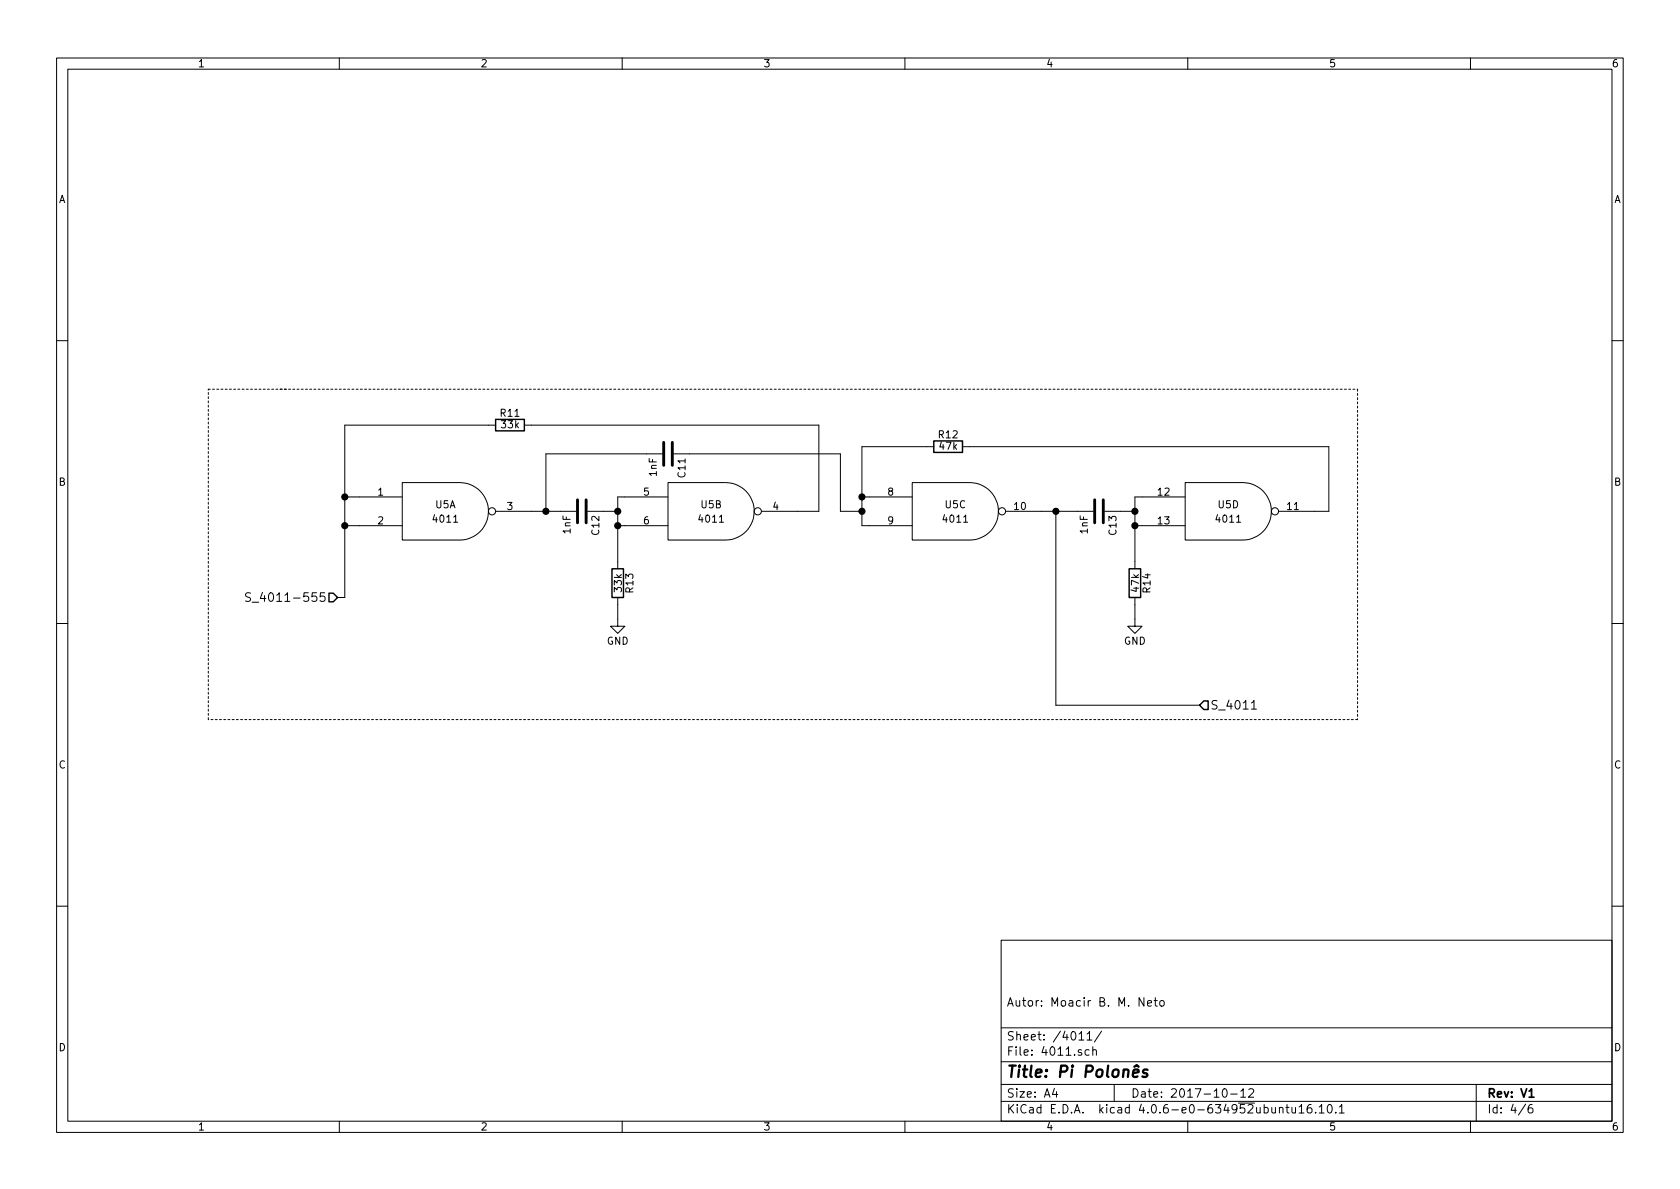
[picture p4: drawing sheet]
<svg xmlns="http://www.w3.org/2000/svg" width="297mm" height="210mm" viewBox="0 0 297 210" stroke-linecap="round" stroke-linejoin="round" font-family="sans-serif">
<g fill="none" stroke="#000" stroke-width=".18">
<path d="M10 10.3h277v189.9h-277zM12 12.2h273v186.1h-273zM60 10.3v1.9M110 10.3v1.9M160 10.3v1.9M210 10.3v1.9M260 10.3v1.9M10 60.2h2M87.6 75.2h-26.6v30.5h-1.3M92.7 75.2h52.1v15.2h-10.2M165.1 79h-12.7v14h8.9M170.2 79h64.7v11.4h-8.8"/>
<path d="M285 60.2h2M61 87.9h10.1M61 93h10.1M81.3 85.3h-10.2v10.2h10.2M81.3 85.3a5.1 5.1 0 0 1 5.1 5.1 5.1 5.1 0 0 1-5.1 5.1M87.6 90.4h14.3M103.9 90.4h5.3M109.2 93h8.9M117.1 80.3h-20.6v10.1M118.1 87.9h-8.9v12.7M119.1 80.3h29.5v10.1h3.8M128.3 85.3h-10.2v10.2h10.2"/>
<path d="M128.3 85.3a5.1 5.1 0 0 1 5.1 5.1 5.1 5.1 0 0 1-5.1 5.1M152.4 87.9h8.9M171.4 85.3h-10.1v10.2h10.1M171.5 85.3a5.1 5.1 0 0 1 5 5.1 5.1 5.1 0 0 1-5 5.1M177.8 90.4h15.5M186.7 90.4v34.3h25.4M195.3 90.4h5.4M200.7 93h8.8M209.5 87.9h-8.8v12.7M219.7 85.3h-10.2v10.2h10.2M219.8 85.3a5.1 5.1 0 0 1 5 5.1 5.1 5.1 0 0 1-5 5.1M10 110.3h2"/>
<path d="M44.3 104.9a.62 .62 0 0 0-.8 .1v.4l.7 .4v.4a.62 .62 0 0 1-.8 .1M44.6 106.5h1.1M109.2 105.7v5h1.3l-1.3 1.3-1.3-1.3h1.3M200.7 105.7v5h1.2l-1.2 1.3-1.3-1.3h1.3M285 110.3h2M221.3 124.3l.4-.4v1.5M221.3 125.4h.8M10 160.2h2M177 166.3h108v32h-108zM202.3 176.4v1.5l-.9-1.5v1.5M202.9 177.4l.7-.1v-.3l-.5-.1-.2 .2 .1 .7h.6M204.1 176.9h.5"/>
<path d="M204.3 176.4v1.3l.3 .2M205.1 177.1l.2-.2 .5 .2v.5l-.1 .2-.4 .1-.2-.1zM285 160.2h2M60 198.3v1.9M110 198.3v1.9M160 198.3v1.9M177 194.8h108M177 191.8h108M177 187.8h108M177 181.8h108M186.4 192.5l-.3 1h.9M186.8 193v1"/>
<path d="M190.8 182.8l.4-.4v1.5M190.8 183.9h.8M192.2 182.8l.4-.4v1.5M192.2 183.9h.9M192.6 185.7l-.5-.1-.3 .3 .1 .6 .2 .1 .5-.1M193.2 185.7l.2-.1 .4 .1 .1 .9M193.2 185.1v1.5M194.8 182.3l-1.3 2M197 191.8v3M210 198.3v1.9M216.3 192.7l.2-.2a.81 .81 0 0 1 .6 .6 .81 .81 0 0 1-.3 .8l-.2 .1a.79 .79 0 0 1-.3-1.3zM217.6 193.5h1.1"/>
<path d="M219.4 193l.4-.5v1.5M219.4 194h.8M220.8 192.7l.2-.2h.4l.3 .5-1 1h1M226.2 196l.2-.2 .4 .1v.9M226.2 195.8v1M227.4 195.8h.5M227.6 195.3v1.3l.3 .2M228.4 195.8l.1 .9 .4 .1 .2-.1M229.1 195.8v1M229.7 195.8l.4-.5v1.5M229.7 196.8h.9M231.8 195.3a.59 .59 0 0 0-.7 .7l.1 .7 .2 .1 .5-.1 .1-.5-.2-.2-.4-.1-.3 .3"/>
<path d="M232.6 196.7v.1M233.2 195.8l.5-.5v1.5M233.2 196.8h.9M234.9 195.4l.1-.1a.81 .81 0 0 1 .6 .6 .81 .81 0 0 1-.3 .8l-.1 .1a.8 .8 0 0 1-.6-.6 .8 .8 0 0 1 .3-.8zM236.2 196.7v.1M236.8 195.8l.4-.5v1.5M236.8 196.8h.9M260 198.3v1.9M261 191.8v6.5M269.7 195.2l-1.2 2M270.9 195.3a.59 .59 0 0 0-.7 .7l.1 .7 .2 .1 .5-.1v-.5l-.1-.2-.4-.1-.3 .3"/>
<circle cx="87" cy="90.4" r=".63"/>
<circle cx="134" cy="90.4" r=".63"/>
<circle cx="177.2" cy="90.4" r=".63"/>
<circle cx="225.4" cy="90.4" r=".63"/>
</g>
<path d="M270.4 194h.8" fill="none" stroke="#000" stroke-width=".3"/>
<path d="M200.3 189.8l1-.2v-.4l-.6-.1-.3 .3v.9l.1 .1 .6-.1M200.6 188.6l.4-.3 .3 .3M202.9 189.2l-.5-.1-.3 .4 .2 .3 .5 .1 .1 .3-.2 .1-.1 .1-.6-.1" fill="none" stroke="#000" stroke-width=".41"/>
<path d="M87.6 74.2h5.1v2h-5.1zM165.1 78h5.1v2h-5.1zM58.2 104.9h.7l.8 .8-.8 .7h-.7zM108.2 100.6h2v5.1h-2zM199.6 100.6h2.1v5.1h-2.1zM212.9 123.9h.7v1.6h-.7l-.8-.8z" fill="none" stroke="#000" stroke-width=".25"/>
<path d="M117.3 78.2v4.1M118.9 78.2v4.1M102.1 88.4v4.1M103.6 88.4v4.1M193.5 88.4v4.1M195.1 88.4v4.1" fill="none" stroke="#000" stroke-width=".51"/>
<g fill="#000" stroke="#000" stroke-width=".25">
<circle cx="61" cy="93" r=".51"/>
<circle cx="61" cy="87.9" r=".51"/>
<circle cx="96.5" cy="90.4" r=".51"/>
<circle cx="109.2" cy="90.4" r=".51"/>
<circle cx="109.2" cy="93" r=".51"/>
<circle cx="152.4" cy="87.9" r=".51"/>
<circle cx="152.4" cy="90.4" r=".51"/>
<circle cx="186.7" cy="90.4" r=".51"/>
<circle cx="200.7" cy="90.4" r=".51"/>
<circle cx="200.7" cy="93" r=".51"/>
</g>
<path d="M36.8 68.8h14M49.5 68.8h190.5M240 68.8v58.4M36.8 127.2v-58.4M240 127.2h-203.2" fill="none" stroke="#000" stroke-width=".18" stroke-dasharray=".3 .4"/>
<text font-size="2.8" x="178" y="190.5">Title: Pi Polonês</text>
<g font-size="2.1">
<text x="46.2" y="106.4">S_4011-555</text>
<text x="214" y="125.5">S_4011</text>
<text x="178" y="178">Autor: Moacir B. M. Neto</text>
<text x="178" y="184">Sheet: /4011/</text>
<text x="178" y="186.7">File: 4011.sch</text>
<text x="178" y="196.9">KiCad E.D.A. kicad 4.0.6-e0-634952ubuntu16.10.1</text>
<text x="178" y="194.1">Size: A4</text>
<text x="200" y="194.1">Date: 2017-10-12</text>
<text x="263" y="194.1">Rev: V1</text>
<text x="263" y="196.9">Id: 4/6</text>
</g>
<g font-size="1.8">
<text x="35" y="11.9">1</text>
<text x="85" y="11.9">2</text>
<text x="135" y="11.9">3</text>
<text x="185" y="11.9">4</text>
<text x="235" y="11.9">5</text>
<text x="285" y="11.9">6</text>
<text x="10.4" y="35.9">A</text>
<text x="285.4" y="35.9">A</text>
<text x="88.5" y="73.7">R11</text>
<text x="88.7" y="75.7">33k</text>
<text x="166" y="77.5">R12</text>
<text x="166.2" y="79.5">47k</text>
<text x="10.4" y="85.9">B</text>
<text x="66.8" y="87.6">1</text>
<text x="77" y="89.9">U5A</text>
<text x="113.8" y="87.6">5</text>
<text x="116.1" y="84.2" transform="rotate(-90 116.1 84.2)">1nF</text>
<text x="121.2" y="84.4" transform="rotate(-90 121.2 84.4)">C11</text>
<text x="124" y="89.9">U5B</text>
<text x="157" y="87.6">8</text>
<text x="167.2" y="89.9">U5C</text>
<text x="204.8" y="87.6">12</text>
<text x="215.4" y="89.9">U5D</text>
<text x="285.4" y="85.9">B</text>
<text x="66.8" y="92.7">2</text>
<text x="76.8" y="92.4">4011</text>
<text x="89.7" y="90.2">3</text>
<text x="100.9" y="94.4" transform="rotate(-90 100.9 94.4)">1nF</text>
<text x="105.9" y="94.5" transform="rotate(-90 105.9 94.5)">C12</text>
<text x="113.8" y="92.7">6</text>
<text x="123.8" y="92.4">4011</text>
<text x="136.7" y="90.2">4</text>
<text x="157" y="92.7">9</text>
<text x="167" y="92.4">4011</text>
<text x="179.4" y="90.2">10</text>
<text x="192.3" y="94.4" transform="rotate(-90 192.3 94.4)">1nF</text>
<text x="197.4" y="94.5" transform="rotate(-90 197.4 94.5)">C13</text>
<text x="204.8" y="92.7">13</text>
<text x="215.2" y="92.4">4011</text>
<text x="227.6" y="90.2">11</text>
<text x="109.9" y="104.6" transform="rotate(-90 109.9 104.6)">33k</text>
<text x="112" y="104.7" transform="rotate(-90 112 104.7)">R13</text>
<text x="201.4" y="104.6" transform="rotate(-90 201.4 104.6)">47k</text>
<text x="203.4" y="104.7" transform="rotate(-90 203.4 104.7)">R14</text>
<text x="107.3" y="114">GND</text>
<text x="198.7" y="114">GND</text>
<text x="10.4" y="135.9">C</text>
<text x="285.4" y="135.9">C</text>
<text x="10.4" y="185.9">D</text>
<text x="285.4" y="185.9">D</text>
<text x="35" y="199.9">1</text>
<text x="85" y="199.9">2</text>
<text x="135" y="199.9">3</text>
<text x="185" y="199.9">4</text>
<text x="235" y="199.9">5</text>
<text x="285" y="199.9">6</text>
</g>
</svg>
